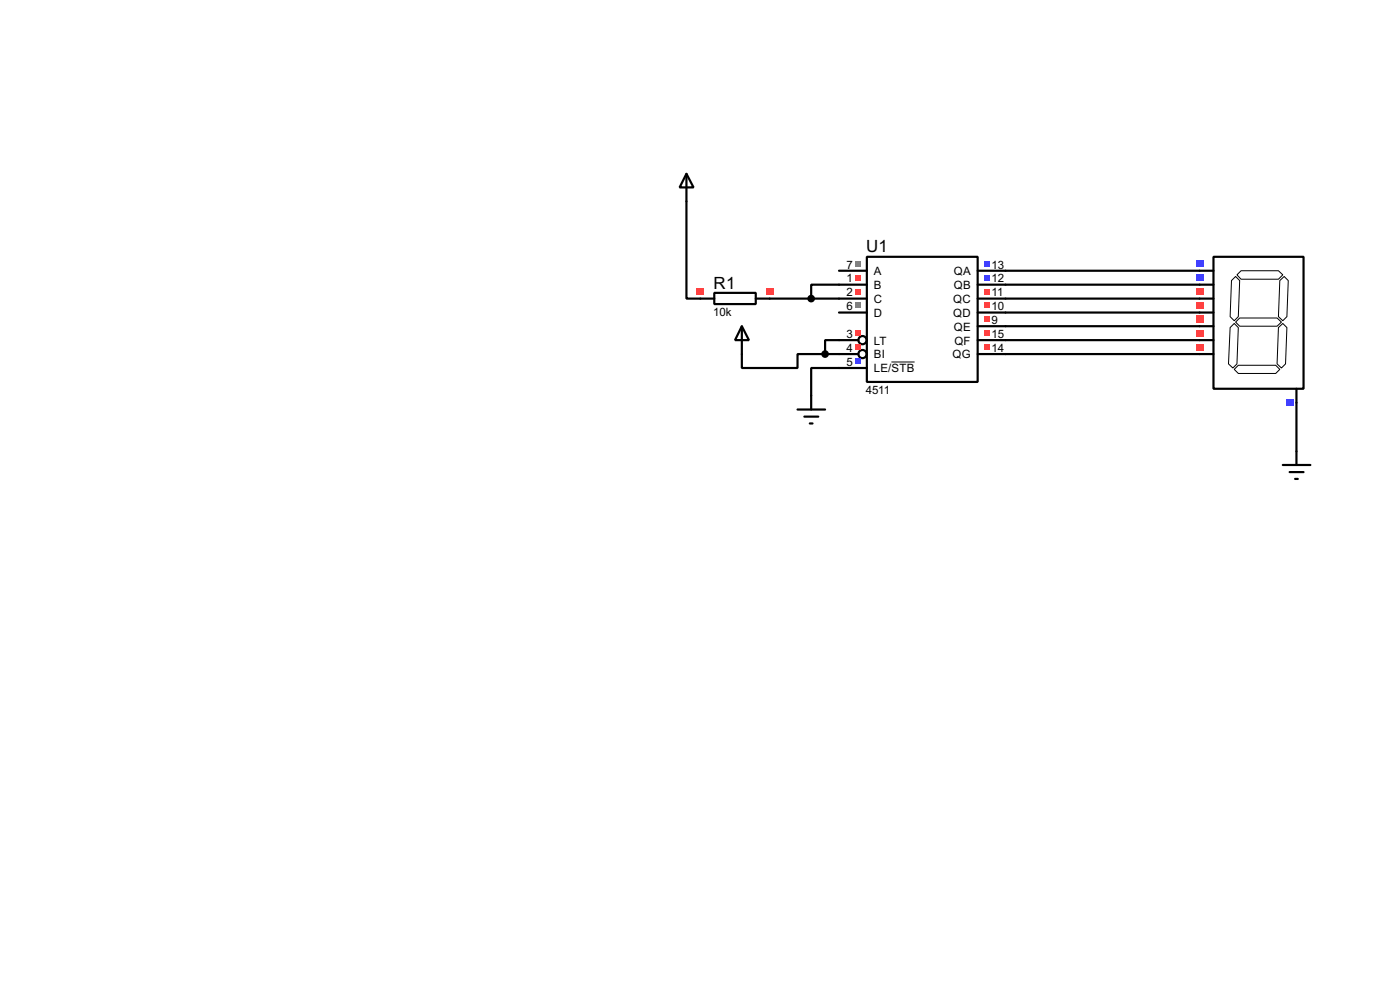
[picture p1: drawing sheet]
<svg xmlns="http://www.w3.org/2000/svg" width="256mm" height="180mm" viewBox="0 0 256 180" stroke-linecap="round" stroke-linejoin="round" font-family="sans-serif">
<g fill="none" stroke="#000" stroke-width=".4">
<path d="M125.8 36.9v17.8h2.5M141 54.7h17.8M153.7 49.6h5.1M153.7 57.2h5.1M158.8 47h20.3v22.9h-20.3zM158.8 52.1h-10.2v2.6M179.1 54.7h40.7M179.1 49.6h40.7M179.1 52.1h40.7M179.1 57.2h40.7M179.1 59.7h40.7M135.9 64.8v2.6h10.2v-2.6h5.1"/>
<path d="M151.2 64.8h6.1M157.3 62.3h-6.1v2.5M158.8 67.4h-10.2v5M179.1 64.8h40.7M179.1 62.3h40.7M237.5 73.7v8.9"/>
<circle cx="158" cy="64.8" r=".75"/>
<circle cx="158" cy="62.3" r=".75"/>
</g>
<path d="M163.3 66.3h4.3" fill="none" stroke="#000" stroke-width=".18"/>
<path d="M156.6 47.8h1.1v1h-1.1z" fill="#808080"/>
<g fill="#ff4040">
<path d="M156.6 50.3h1.1v1.1h-1.1z"/>
<path d="M156.6 52.9h1.1v1h-1.1z"/>
</g>
<path d="M156.6 55.4h1.1v1h-1.1z" fill="#808080"/>
<g fill="#ff4040">
<path d="M156.6 60.5h1.1v1h-1.1z"/>
<path d="M156.6 63h1.1v1.1h-1.1z"/>
</g>
<g fill="#4040ff">
<path d="M156.6 65.6h1.1v1h-1.1z"/>
<path d="M180.3 47.8h1v1h-1z"/>
<path d="M180.3 50.3h1v1.1h-1z"/>
</g>
<g fill="#ff4040">
<path d="M180.3 52.9h1v1h-1z"/>
<path d="M180.3 55.4h1v1h-1z"/>
<path d="M180.3 58h1v1h-1z"/>
<path d="M180.3 60.5h1v1h-1z"/>
<path d="M180.3 63h1v1.1h-1z"/>
</g>
<path d="M219.8 49.6h2.5M219.8 52.1h2.5M219.8 54.7h2.5M219.8 57.2h2.5M219.8 59.7h2.5M222.3 47h16.5v24.2h-16.5zM219.8 62.3h2.5M219.8 64.8h2.5M237.5 71.2v2.5" fill="none" stroke="#000" stroke-width=".4"/>
<path d="M225.4 60l.7-.8 .8 .8-.3 6.6-.7 .8-.8-.8zM225.6 51.4l.8-.8 .7 .8-.2 6.6-.8 .7-.7-.7zM226.4 59l.7-.8h6.9l.8 .8-.8 .7h-6.9zM226.6 50.3l.8-.7h6.8l.8 .7-.8 .8h-6.8zM234.2 60l.8-.8 .8 .8-.3 6.6-.7 .8-.8-.8zM234.5 51.4l.8-.8 .7 .8-.2 6.6-.8 .7-.8-.7zM226.1 67.6l.8-.7h6.8l.8 .7-.8 .8h-6.8z" fill="none" stroke="#000" stroke-width=".18"/>
<g fill="#4040ff">
<path d="M219.1 47.7h1.3v1.2h-1.3z"/>
<path d="M219.1 50.2h1.3v1.3h-1.3z"/>
</g>
<g fill="#ff4040">
<path d="M219.1 52.8h1.3v1.2h-1.3z"/>
<path d="M219.1 55.3h1.3v1.3h-1.3z"/>
<path d="M219.1 57.8h1.3v1.3h-1.3z"/>
<path d="M219.1 60.4h1.3v1.2h-1.3z"/>
<path d="M219.1 62.9h1.3v1.3h-1.3z"/>
</g>
<path d="M235.6 73.1h1.3v1.2h-1.3z" fill="#4040ff"/>
<path d="M125.8 31.8l1.3 2.5h-2.6zM125.8 31.8v5.1M128.3 54.7h2.6M130.9 53.6h7.6v2.1h-7.6zM135.9 59.7l1.3 2.6h-2.5zM135.9 59.7v5.1M138.5 54.7h2.5M146.1 75h5.1M147.4 76.3h2.5M148.4 77.5h.5M148.6 72.4v2.6" fill="none" stroke="#000" stroke-width=".4"/>
<g fill="#000" stroke="#000" stroke-width=".4">
<circle cx="148.6" cy="54.7" r=".5"/>
<circle cx="151.1" cy="64.8" r=".5"/>
</g>
<g fill="#ff4040">
<path d="M127.7 52.8h1.3v1.2h-1.3z"/>
<path d="M140.4 52.8h1.3v1.2h-1.3z"/>
</g>
<path d="M235 85.1h5.1M236.3 86.4h2.5M237.3 87.7h.5M237.5 82.6v2.5" fill="none" stroke="#000" stroke-width=".4"/>
<g font-size="3.5">
<text x="158.7" y="46.2">U1</text>
<text x="130.7" y="52.8">R1</text>
</g>
<g font-size="2.4">
<text x="155.1" y="49.2">7</text>
<text x="155.1" y="51.7">1</text>
<text x="160.1" y="50.4">A</text>
<text x="160.1" y="52.9">B</text>
<text x="174.7" y="50.4">QA</text>
<text x="174.7" y="52.9">QB</text>
<text x="181.7" y="49.2">13</text>
<text x="181.7" y="51.7">12</text>
<text x="130.7" y="57.9">10k</text>
<text x="155.1" y="54.3">2</text>
<text x="155.1" y="56.8">6</text>
<text x="160.1" y="55.4">C</text>
<text x="160.1" y="58">D</text>
<text x="174.6" y="55.4">QC</text>
<text x="174.6" y="58">QD</text>
<text x="181.7" y="54.3">11</text>
<text x="181.7" y="56.8">10</text>
<text x="181.7" y="59.3">9</text>
<text x="155.1" y="61.9">3</text>
<text x="155.1" y="64.4">4</text>
<text x="160.1" y="63.1">LT</text>
<text x="160.1" y="65.6">BI</text>
<text x="174.5" y="65.6">QG</text>
<text x="174.7" y="60.5">QE</text>
<text x="174.8" y="63.1">QF</text>
<text x="181.7" y="61.9">15</text>
<text x="181.7" y="64.4">14</text>
<text x="155.1" y="67">5</text>
<text x="160.1" y="68.1">LE/STB</text>
<text x="158.6" y="72.1">4511</text>
</g>
</svg>
